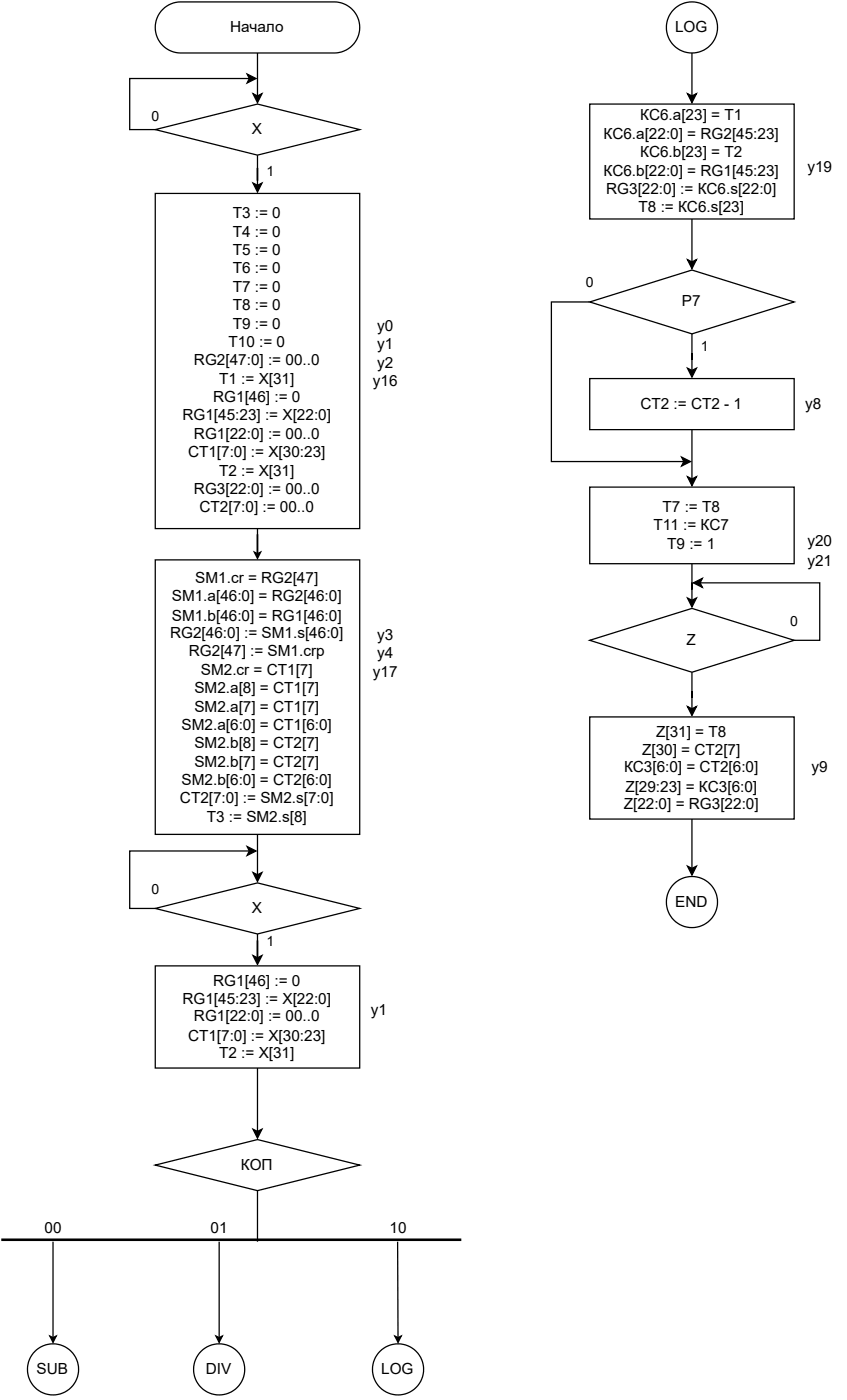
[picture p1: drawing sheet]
<svg xmlns="http://www.w3.org/2000/svg" width="168mm" height="278mm" viewBox="0 0 168 278" stroke-linecap="round" stroke-linejoin="round" font-family="sans-serif">
<path d="M50.3 18.6l.8 .5 .9-.5-.9 1.8zM51.1 10.5v8.6" fill="none" stroke="#000" stroke-width=".25"/>
<path d="M50.3 18.6l.8 .5 .9-.5-.9 1.8z" fill="#000"/>
<path d="M32.3 1.9a5.1 5.1 0 0 1 3.6-1.5h30.5a5.1 5.1 0 0 1 5 5.1 5.1 5.1 0 0 1-5 5h-30.5a5.1 5.1 0 0 1-4.7-3.1 5.1 5.1 0 0 1 1.1-5.5z" fill="#fff"/>
<path d="M32.3 1.9a5.1 5.1 0 0 1 3.6-1.5h30.5a5.1 5.1 0 0 1 5 5.1 5.1 5.1 0 0 1-5 5h-30.5a5.1 5.1 0 0 1-4.7-3.1 5.1 5.1 0 0 1 1.1-5.5zM49.1 14.7l1.8 .9-1.8 .9 .4-.9zM49.5 15.6h-23.7v10.2h5" fill="none" stroke="#000" stroke-width=".25"/>
<path d="M49.1 14.7l1.8 .9-1.8 .9 .4-.9z" fill="#000"/>
<path d="M29.9 21.6h1.8v3.3h-1.8z" fill="#fff"/>
<path d="M50.3 36.4l.8 .4 .9-.4-.9 1.8zM51.1 30.8v6" fill="none" stroke="#000" stroke-width=".25"/>
<path d="M50.3 36.4l.8 .4 .9-.4-.9 1.8z" fill="#000"/>
<g fill="#fff">
<path d="M52.8 32.5h1.8v3.3h-1.8z"/>
<path d="M30.8 25.8l20.3-5.1 20.3 5.1-20.3 5z"/>
</g>
<path d="M30.8 25.8l20.3-5.1 20.3 5.1-20.3 5zM50.5 109.7l.6 .4 .7-.4-.7 1.3zM51.1 105.1v5" fill="none" stroke="#000" stroke-width=".25"/>
<path d="M50.5 109.7l.6 .4 .7-.4-.7 1.3z" fill="#000"/>
<path d="M30.8 38.5h40.6v66.6h-40.6z" fill="#fff"/>
<path d="M30.8 38.5h40.6v66.6h-40.6z" fill="none" stroke="#000" stroke-width=".25"/>
<circle cx="43.5" cy="272.2" r="5.1" fill="#fff"/>
<g fill="none" stroke="#000" stroke-width=".25">
<path d="M51.1 236.7v10.1"/>
<circle cx="43.5" cy="272.2" r="5.1"/>
</g>
<path d="M30.8 231.6l20.3-5.1 20.3 5.1-20.3 5.1z" fill="#fff"/>
<path d="M30.8 231.6l20.3-5.1 20.3 5.1-20.3 5.1zM43.5 246.8v19.1M42.9 265.6l.6 .3 .7-.3-.7 1.3z" fill="none" stroke="#000" stroke-width=".25"/>
<path d="M.3 246.4h91.3" fill="none" stroke="#000" stroke-width=".51"/>
<path d="M42.9 265.6l.6 .3 .7-.3-.7 1.3z" fill="#000"/>
<circle cx="10.5" cy="272.2" r="5.1" fill="#fff"/>
<g fill="none" stroke="#000" stroke-width=".25">
<path d="M50.3 173.4l.8 .5 .9-.5-.9 1.8zM51.1 165.9v8M10.5 246.8v19.1M9.9 265.6l.6 .3 .7-.3-.7 1.3z"/>
<circle cx="10.5" cy="272.2" r="5.1"/>
</g>
<path d="M50.3 173.4l.8 .5 .9-.5-.9 1.8zM9.9 265.6l.6 .3 .7-.3-.7 1.3z" fill="#000"/>
<path d="M30.8 111.3h40.6v54.6h-40.6z" fill="#fff"/>
<path d="M30.8 111.3h40.6v54.6h-40.6zM49.1 168.3l1.8 .9-1.8 .9 .4-.9zM49.5 169.2h-23.7v11.4h5" fill="none" stroke="#000" stroke-width=".25"/>
<path d="M49.1 168.3l1.8 .9-1.8 .9 .4-.9z" fill="#000"/>
<path d="M29.9 175.1h1.8v3.3h-1.8z" fill="#fff"/>
<path d="M50.3 189.9l.8 .5 .9-.5-.9 1.8zM51.1 185.7v5v-3.8v3.5" fill="none" stroke="#000" stroke-width=".25"/>
<path d="M50.3 189.9l.8 .5 .9-.5-.9 1.8z" fill="#000"/>
<g fill="#fff">
<path d="M52.8 185.5h1.8v3.3h-1.8z"/>
<path d="M30.8 180.6l20.3-5.1 20.3 5.1-20.3 5.1z"/>
</g>
<path d="M30.8 180.6l20.3-5.1 20.3 5.1-20.3 5.1zM51.1 212.3v12.6M50.3 224.5l.8 .4 .9-.4-.9 1.7z" fill="none" stroke="#000" stroke-width=".25"/>
<path d="M50.3 224.5l.8 .4 .9-.4-.9 1.7z" fill="#000"/>
<path d="M30.8 192h40.6v20.3h-40.6z" fill="#fff"/>
<path d="M30.8 192h40.6v20.3h-40.6z" fill="none" stroke="#000" stroke-width=".25"/>
<circle cx="79.1" cy="272.2" r="5.1" fill="#fff"/>
<g fill="none" stroke="#000" stroke-width=".25">
<path d="M136.5 18.6l.9 .5 .9-.5-.9 1.8zM137.4 10.5v8.6M79 246.8l.1 19.1M78.4 265.6l.7 .3 .6-.3-.6 1.3z"/>
<circle cx="79.1" cy="272.2" r="5.1"/>
</g>
<path d="M136.5 18.6l.9 .5 .9-.5-.9 1.8zM78.4 265.6l.7 .3 .6-.3-.6 1.3z" fill="#000"/>
<circle cx="137.4" cy="5.5" r="5.1" fill="#fff"/>
<g fill="none" stroke="#000" stroke-width=".25">
<path d="M136.5 51.6l.9 .5 .9-.5-.9 1.8zM137.4 43.5v8.6"/>
<circle cx="137.4" cy="5.5" r="5.1"/>
</g>
<path d="M136.5 51.6l.9 .5 .9-.5-.9 1.8z" fill="#000"/>
<path d="M117.1 20.7h40.6v22.8h-40.6z" fill="#fff"/>
<path d="M117.1 20.7h40.6v22.8h-40.6zM136.5 118.9l.9 .4 .9-.4-.9 1.8zM137.4 112.1v7.2" fill="none" stroke="#000" stroke-width=".25"/>
<path d="M136.5 118.9l.9 .4 .9-.4-.9 1.8z" fill="#000"/>
<path d="M117.1 96.8h40.6v15.3h-40.6z" fill="#fff"/>
<path d="M117.1 96.8h40.6v15.3h-40.6zM137.7 115.9l1.8-.9-.4 .9 .4 .9zM139.1 115.9h23.7v11.4h-5.1" fill="none" stroke="#000" stroke-width=".25"/>
<path d="M137.7 115.9l1.8-.9-.4 .9 .4 .9z" fill="#000"/>
<path d="M156.9 121.8h1.7v3.3h-1.7z" fill="#fff"/>
<path d="M137.4 133.6v7.3M136.5 140.5l.9 .4 .9-.4-.9 1.7z" fill="none" stroke="#000" stroke-width=".25"/>
<path d="M136.5 140.5l.9 .4 .9-.4-.9 1.7z" fill="#000"/>
<path d="M117.1 127.3l20.3-6.4 20.3 6.4-20.3 6.3z" fill="#fff"/>
<path d="M117.1 127.3l20.3-6.4 20.3 6.4-20.3 6.3zM136.5 172.2l.9 .4 .9-.4-.9 1.8zM137.4 162.8v9.8" fill="none" stroke="#000" stroke-width=".25"/>
<path d="M136.5 172.2l.9 .4 .9-.4-.9 1.8z" fill="#000"/>
<path d="M117.1 142.5h40.6v20.3h-40.6z" fill="#fff"/>
<path d="M117.1 142.5h40.6v20.3h-40.6z" fill="none" stroke="#000" stroke-width=".25"/>
<circle cx="137.4" cy="179.3" r="5.1" fill="#fff"/>
<g fill="none" stroke="#000" stroke-width=".25">
<path d="M136.5 73.2l.9 .4 .9-.4-.9 1.8zM137.4 66.4v7.2"/>
<circle cx="137.4" cy="179.3" r="5.1"/>
</g>
<path d="M136.5 73.2l.9 .4 .9-.4-.9 1.8z" fill="#000"/>
<path d="M139.1 67.3h1.8v3.3h-1.8z" fill="#fff"/>
<path d="M117.1 60h-7.6v31.8h26.3M135.4 90.9l1.8 .9-1.8 .8 .4-.8z" fill="none" stroke="#000" stroke-width=".25"/>
<path d="M135.4 90.9l1.8 .9-1.8 .8 .4-.8z" fill="#000"/>
<g fill="#fff">
<path d="M116.2 54.6h1.8v3.3h-1.8z"/>
<path d="M117.1 60l20.3-6.3 20.3 6.3-20.3 6.4z"/>
</g>
<path d="M117.1 60l20.3-6.3 20.3 6.3-20.3 6.4zM136.5 94.8l.9 .4 .9-.4-.9 1.7zM137.4 85.4v9.8" fill="none" stroke="#000" stroke-width=".25"/>
<path d="M136.5 94.8l.9 .4 .9-.4-.9 1.7z" fill="#000"/>
<path d="M117.1 75.3h40.6v10.1h-40.6z" fill="#fff"/>
<path d="M117.1 75.3h40.6v10.1h-40.6z" fill="none" stroke="#000" stroke-width=".25"/>
<g font-size="3">
<text x="45.7" y="6.3">Начало</text>
<text x="134.1" y="6.3">LOG</text>
<text x="127.2" y="23.9">КС6.a[23] = T1</text>
<text x="50" y="26.6">X</text>
<text x="119.9" y="27.7">КС6.a[22:0] = RG2[45:23]</text>
<text x="119.9" y="35">КС6.b[22:0] = RG1[45:23]</text>
<text x="127.2" y="31.2">КС6.b[23] = T2</text>
<text x="160.4" y="34.3">y19</text>
<text x="120.4" y="38.6">RG3[22:0] := КС6.s[22:0]</text>
<text x="46.2" y="43.4">T3 := 0</text>
<text x="46.2" y="47.2">T4 := 0</text>
<text x="126.8" y="42.1">T8 := КС6.s[23]</text>
<text x="46.2" y="50.8">T5 := 0</text>
<text x="46.2" y="54.3">T6 := 0</text>
<text x="46.2" y="58.1">T7 := 0</text>
<text x="46.2" y="61.7">T8 := 0</text>
<text x="46.2" y="65.5">T9 := 0</text>
<text x="74.9" y="65.7">y0</text>
<text x="135.4" y="60.9">P7</text>
<text x="45.4" y="69">T10 := 0</text>
<text x="74.9" y="69.3">y1</text>
<text x="38.5" y="72.6">RG2[47:0] := 00..0</text>
<text x="43.5" y="76.4">T1 := X[31]</text>
<text x="74.1" y="76.7">y16</text>
<text x="74.9" y="73.1">y2</text>
<text x="36.2" y="83.5">RG1[45:23] := X[22:0]</text>
<text x="42.3" y="79.9">RG1[46] := 0</text>
<text x="127.2" y="81.2">CT2 := CT2 - 1</text>
<text x="159.9" y="81.2">y8</text>
<text x="38.5" y="87.3">RG1[22:0] := 00..0</text>
<text x="37.3" y="90.9">CT1[7:0] := X[30:23]</text>
<text x="43.5" y="94.7">T2 := X[31]</text>
<text x="38.5" y="98.2">RG3[22:0] := 00..0</text>
<text x="39.6" y="101.8">CT2[7:0] := 00..0</text>
<text x="131.6" y="101.8">T7 := T8</text>
<text x="129.8" y="105.3">T11 := КС7</text>
<text x="132.5" y="109.1">T9 := 1</text>
<text x="160.4" y="108.6">y20</text>
<text x="160.4" y="112.4">y21</text>
<text x="34.1" y="119.5">SM1.a[46:0] = RG2[46:0]</text>
<text x="38.8" y="116">SM1.cr = RG2[47]</text>
<text x="34.1" y="123.4">SM1.b[46:0] = RG1[46:0]</text>
<text x="33.8" y="126.9">RG2[46:0] := SM1.s[46:0]</text>
<text x="37.5" y="130.5">RG2[47] := SM1.crp</text>
<text x="74.9" y="127.2">y3</text>
<text x="74.9" y="130.7">y4</text>
<text x="136.4" y="128.2">Z</text>
<text x="38.6" y="137.8">SM2.a[8] = CT1[7]</text>
<text x="39.9" y="134.3">SM2.cr = CT1[7]</text>
<text x="74.1" y="134.5">y17</text>
<text x="38.6" y="141.6">SM2.a[7] = CT1[7]</text>
<text x="36.1" y="145.2">SM2.a[6:0] = CT1[6:0]</text>
<text x="38.6" y="148.7">SM2.b[8] = CT2[7]</text>
<text x="130.3" y="146.4">Z[31] = T8</text>
<text x="38.6" y="152.5">SM2.b[7] = CT2[7]</text>
<text x="124" y="153.6">КС3[6:0] = CT2[6:0]</text>
<text x="127.5" y="150">Z[30] = CT2[7]</text>
<text x="161.2" y="153.6">y9</text>
<text x="35.7" y="159.6">CT2[7:0] := SM2.s[7:0]</text>
<text x="36.1" y="156.1">SM2.b[6:0] = CT2[6:0]</text>
<text x="123.9" y="160.9">Z[22:0] = RG3[22:0]</text>
<text x="124.2" y="157.4">Z[29:23] = КС3[6:0]</text>
<text x="41.1" y="163.5">T3 := SM2.s[8]</text>
<text x="50" y="181.5">X</text>
<text x="134.1" y="180.2">END</text>
<text x="42.3" y="195.9">RG1[46] := 0</text>
<text x="36.2" y="199.5">RG1[45:23] := X[22:0]</text>
<text x="38.5" y="203">RG1[22:0] := 00..0</text>
<text x="73.6" y="201.8">y1</text>
<text x="37.3" y="206.9">CT1[7:0] := X[30:23]</text>
<text x="43.5" y="210.4">T2 := X[31]</text>
<text x="47.9" y="232.5">КОП</text>
<text x="8.8" y="245.2">00</text>
<text x="41.8" y="245.2">01</text>
<text x="77.4" y="245.2">10</text>
<text x="7.3" y="273.1">SUB</text>
<text x="40.9" y="273.1">DIV</text>
<text x="75.7" y="273.1">LOG</text>
</g>
<g font-size="2.8">
<text x="30.1" y="24.1">0</text>
<text x="52.9" y="35">1</text>
<text x="116.4" y="57.1">0</text>
<text x="139.2" y="69.8">1</text>
<text x="157" y="124.4">0</text>
<text x="30.1" y="177.7">0</text>
<text x="52.9" y="188.1">1</text>
</g>
</svg>
